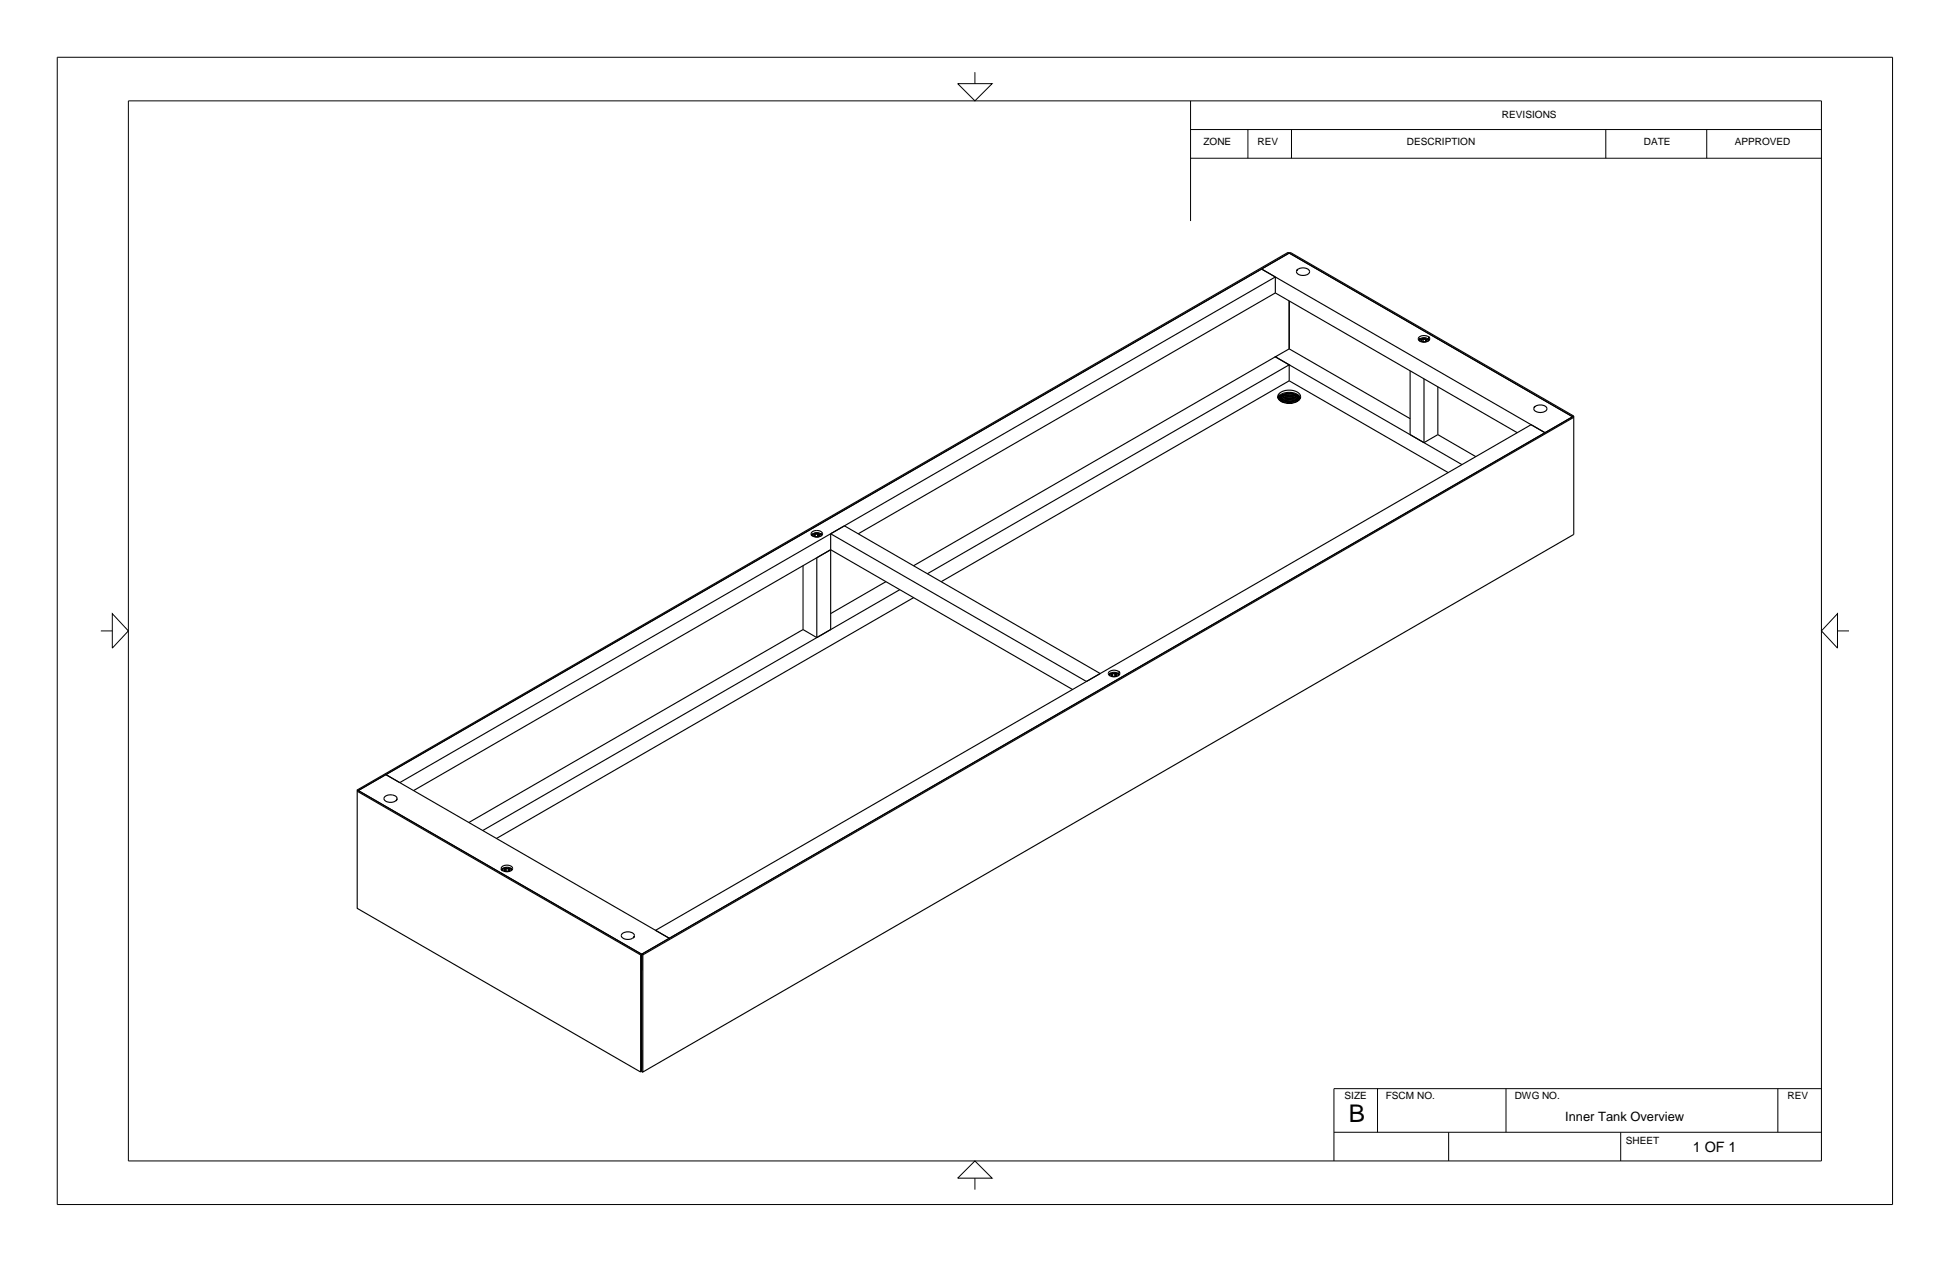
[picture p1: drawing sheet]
<svg xmlns="http://www.w3.org/2000/svg" width="432mm" height="279mm" viewBox="0 0 432 279" stroke-linecap="round" stroke-linejoin="round" font-family="sans-serif">
<g fill="none" stroke="#000" stroke-width=".22">
<path d="M12.7 12.7h406.4v254h-406.4zM212.1 18.5h7.6l-3.8 3.8zM215.9 16v2.5M28.4 22.3h374.9v234.7h-374.9zM263.6 28.7h139.7M263.6 35h139.7M263.6 22.3v26.6M276.3 28.7v6.3M286 28.7v6.3M355.6 28.7v6.3M377.9 28.7v6.3M283.7 87.3l.1 .3"/>
<path d="M181.3 118.2v.1M22.3 139.7h2.6M24.9 135.9l3.5 3.8-3.5 3.8zM406.9 135.9v7.6l-3.6-3.8zM406.9 139.7h2.5M111.8 192.3l.1 .1M215.9 257l3.8 3.8h-7.6zM295.4 250.7h107.9M305 241v9.7M320.8 250.7v6.3M333.5 241v9.7M358.9 250.7v6.3"/>
<path d="M393.7 241v9.7M403.3 241h-107.9v16M215.9 260.8v2.6"/>
</g>
<g fill="none" stroke="#000" stroke-width=".25">
<path d="M279.4 59.6l3 1.7M279.4 59.6l62.7 36.2M279.4 59.6l-194 111.9 3.1 1.8 193.9-112M285.5 56l.2-.1 62.8 36.2M285.5 56l-206.2 119-.2-.1M285.5 56l62.7 36.3M285.5 56l-.3-.1-206.1 119v.3M285.5 56l-6.1 3.6M287.3 59.7l.9-.4 1.1 .2a.73 .73 0 0 1 .7 .8 .73 .73 0 0 1-.9 .6 1.45 1.45 0 0 1-2-.8zM282.4 64.9l-92.3 53.3M282.4 64.9l53.6 30.9M282.4 61.3v3.6"/>
<path d="M285.5 66.6v10.6M285.5 77.2l-3.1 1.8 41.3 23.9M285.5 77.2l26.8 15.5M314.3 74.6l.5-.3h.7l.7 .2 .4 .4a1.02 1.02 0 0 1-1.5 .8 .74 .74 0 0 1-.8-.2 .74 .74 0 0 1-.1-.8zM314.6 74.9l-.3 .3 .1 .3M314.7 75.2l.2 .4M314.9 75.6h.9M315.2 75l.6 .1M315.2 75l-.5 .2M315.2 75.6l.2 .1M315.2 75v.6M315.2 75.6h-.1"/>
<path d="M315.8 75.1l.1 .3-.2 .2M315.8 75.1l.2 .2-.2 .3M315.8 75.1v.5M316 74.9l-1-.1-.6 .2-.2 .4M316 74.9l.4 .5M316 74.9l.3 .3-.1 .3M283.3 87.6l-.3 .5 .4-.6zM283.3 87.1l.3-.3a3.4 3.4 0 0 1 4.3 .7 1.35 1.35 0 0 1-1.4 1.7 2.85 2.85 0 0 1-3.5-1.2v-.5zM283.4 87.5l.3-.2a3.3 3.3 0 0 1 4.3 .8M283.4 88.7l.8-.6 1-.3 1.6 .2 .8 .6-.9-.6-1.5-.2-1 .3-.8 .6M283.4 87.5l-.4 .7M283.5 88.1l1.2-.6h1.3l1.2 .3 .5 .7-.6-.7-1.1-.3h-1l-.8 .3-.7 .4-.2 .4z"/>
<path d="M284.4 87.3l1.5-.1 1.2 .3M284.4 87.3l-.1 .1M284.5 87.3l-.8 .4-.5 .8M284.5 87.3l.7-.2 1.3 .1 .9 .4 .4 .6M284.6 88.3l.9-.1 1 .1M284.6 88.6h1.9M285.5 84.3l-77.1 44.5M285.5 80.8v3.5M285.5 84.3l35.2 20.3M286.1 89.2l-1.2 .1h1.2M286.3 89.2h-1.5M286.5 87.9l-1.1-.1-.8 .2"/>
<path d="M286.5 89h-1.9M286.5 87.6l-1.2-.1-.7 .1M286.8 89.1l-1.5-.2-1.1 .2M286.9 89.1l-1.6-.3-1.1 .3M287.2 88.9l-1-.3-.9-.1-1.4 .5M287.2 88.9l-1-.4h-.9l-1.5 .4M287.4 88.8l-.9-.5-1.3-.1-1 .2-.6 .4M287.4 88.8l-.9-.6-1.2-.1-1.1 .3-.6 .4M287.8 88.2l.1 .1M312.3 82.1v14.1l3 1.8M315.3 83.9v14.1M318.4 85.6v10.6"/>
<path d="M318.4 96.2l-3.1 1.8M318.4 96.2l8.4 4.9M339 94l-193.8 112 3 1.7M339.8 90.1l1-.4 1 .1a.74 .74 0 0 1 .7 .8 .74 .74 0 0 1-.8 .6 1.45 1.45 0 0 1-2.1-.8zM342.1 95.8l-193.9 111.9M348.2 92.3l-6.1 3.5M348.2 92.3l-206.1 119v25.9M348.5 92.1v26.2l-206.2 119v-25.9l206.2-119-.3-.1M348.5 92.1l-.3 .2M179.8 117.8a1.48 1.48 0 0 1 2.3 .4l-.4 .6-1.1 .1-.9-.5-.1-.4zM180.2 118.1l-.4 .5M180.2 118.1l.5-.2 .9 .2"/>
<path d="M180.2 118.1l-.3 .2 .1 .4M180.3 118.6l.1 .1M180.3 118.6l.2 .1M180.4 118.7l.3 .1M180.4 118.2l-.1 .4M180.4 118.2v.5M180.4 118.2l.6-.1 .5 .3M181 118.8h.1M181 118.1v.7M181 118.8h-.2M181 118.1l-.6 .1-.1 .4M181 118.1l.5 .3"/>
<path d="M181.3 118.7l-.6 .1M181.5 118.4l-.2 .3M181.6 118.1l.2 .2v.4M181.6 118.1l.3 .5M183.9 118.2v21.2l-3 1.8M183.9 118.2l3.1-1.8 56.6 32.7-3 1.8zM177.8 125.2v14.2M177.8 139.4l3.1 1.8M177.8 139.4l-74 42.7M183.9 121.7l-3 1.8v17.7M183.9 121.7l-92.3 53.3M183.9 121.7l53.6 31"/>
<path d="M196.2 128.8l-12.3 7M199.2 130.6l-92.3 53.3M202.3 132.3l-92.4 53.3M202.3 125.2l80.1-46.2 3.1 1.8-80.1 46.2M245.6 148.8l.5-.3 .8-.1 .8 .2 .2 .4a1.04 1.04 0 0 1-1.4 .8 .77 .77 0 0 1-.8-.2 .77 .77 0 0 1-.1-.8zM246 149l.5-.2 .9 .2M246 149l-.4 .5M246 149l-.3 .3 .1 .3M246.1 149.5l.2-.3v.4M246.1 149.5l.2 .2M246.3 149.2l-.2 .3M246.9 149.7v.1"/>
<path d="M246.9 149.1l-.6 .1M246.9 149.7l-.3 .1M246.9 149.1v.6M246.9 149.1l.4 .2M247.1 149.7h-.8M247.3 149.3l-.2 .4M247.4 149l.4 .5M247.4 149l.3 .3-.1 .3M79.1 175.2l62.8 36.2M79.1 175.2l.2-.2 62.8 36.3M79.1 175.2v25.9l62.8 36.2M85.2 176.4a1.88 1.88 0 0 1 2.7 .3l-.1 .5-.5 .3-.5 .1-1.1-.1a.7 .7 0 0 1-.6-.4 .7 .7 0 0 1 .1-.7z"/>
<path d="M111.1 191.9a1.56 1.56 0 0 1 2.4 .4l-.4 .5-1.2 .2-.8-.5-.1-.2zM111.6 192.2l.5-.2 .8 .2M111.6 192.2l-.4 .4M111.6 192.2l-.3 .3 .1 .3M111.7 192.5l.1 .3M112.1 192.2l.6 .1M112.1 192.9h.3M112.1 192.2l-.4 .3M112.1 192.9h-.1M112.1 192.2l.6 .1v.5M112.1 192.2v.7M112.7 192.8h-.9"/>
<path d="M112.7 192.3l.2 .4M112.9 192.7l-.2 .1M112.9 192.7l-.3 .1M112.9 192.2l.4 .4M112.9 192.2l.3 .3-.1 .3M137.7 206.8a1.76 1.76 0 0 1 2.8 .4l-.3 .4-.4 .3-.9 .1-.7-.2a.69 .69 0 0 1-.5-1zM141.9 211.4v25.9M142.1 211.3v25.9M142.1 211.3l-.2 .1M142.1 211.3l.2 .1M148.2 207.7l-6.1 3.6M148.2 207.7l-62.8-36.2-6.1 3.5 62.8 36.3v3.5"/>
<path d="M142.1 237.2l-.2 .1M142.1 237.2l.2 .1"/>
</g>
<text font-size="5.4" x="298.7" y="248.4">B</text>
<text font-size="3.2" x="374.8" y="255.1">1 OF 1</text>
<text font-size="2.8" x="346.6" y="248.1">Inner Tank Overview</text>
<g font-size="2.2">
<text x="332.6" y="26">REVISIONS</text>
<text x="266.5" y="32.2">ZONE</text>
<text x="278.5" y="32.2">REV</text>
<text x="311.6" y="32.2">DESCRIPTION</text>
<text x="364" y="32.2">DATE</text>
<text x="384.2" y="32.2">APPROVED</text>
<text x="297.7" y="243.4">SIZE</text>
<text x="306.9" y="243.4">FSCM NO.</text>
<text x="335.4" y="243.4">DWG NO.</text>
<text x="395.8" y="243.4">REV</text>
<text x="360" y="253.2">SHEET</text>
</g>
</svg>
